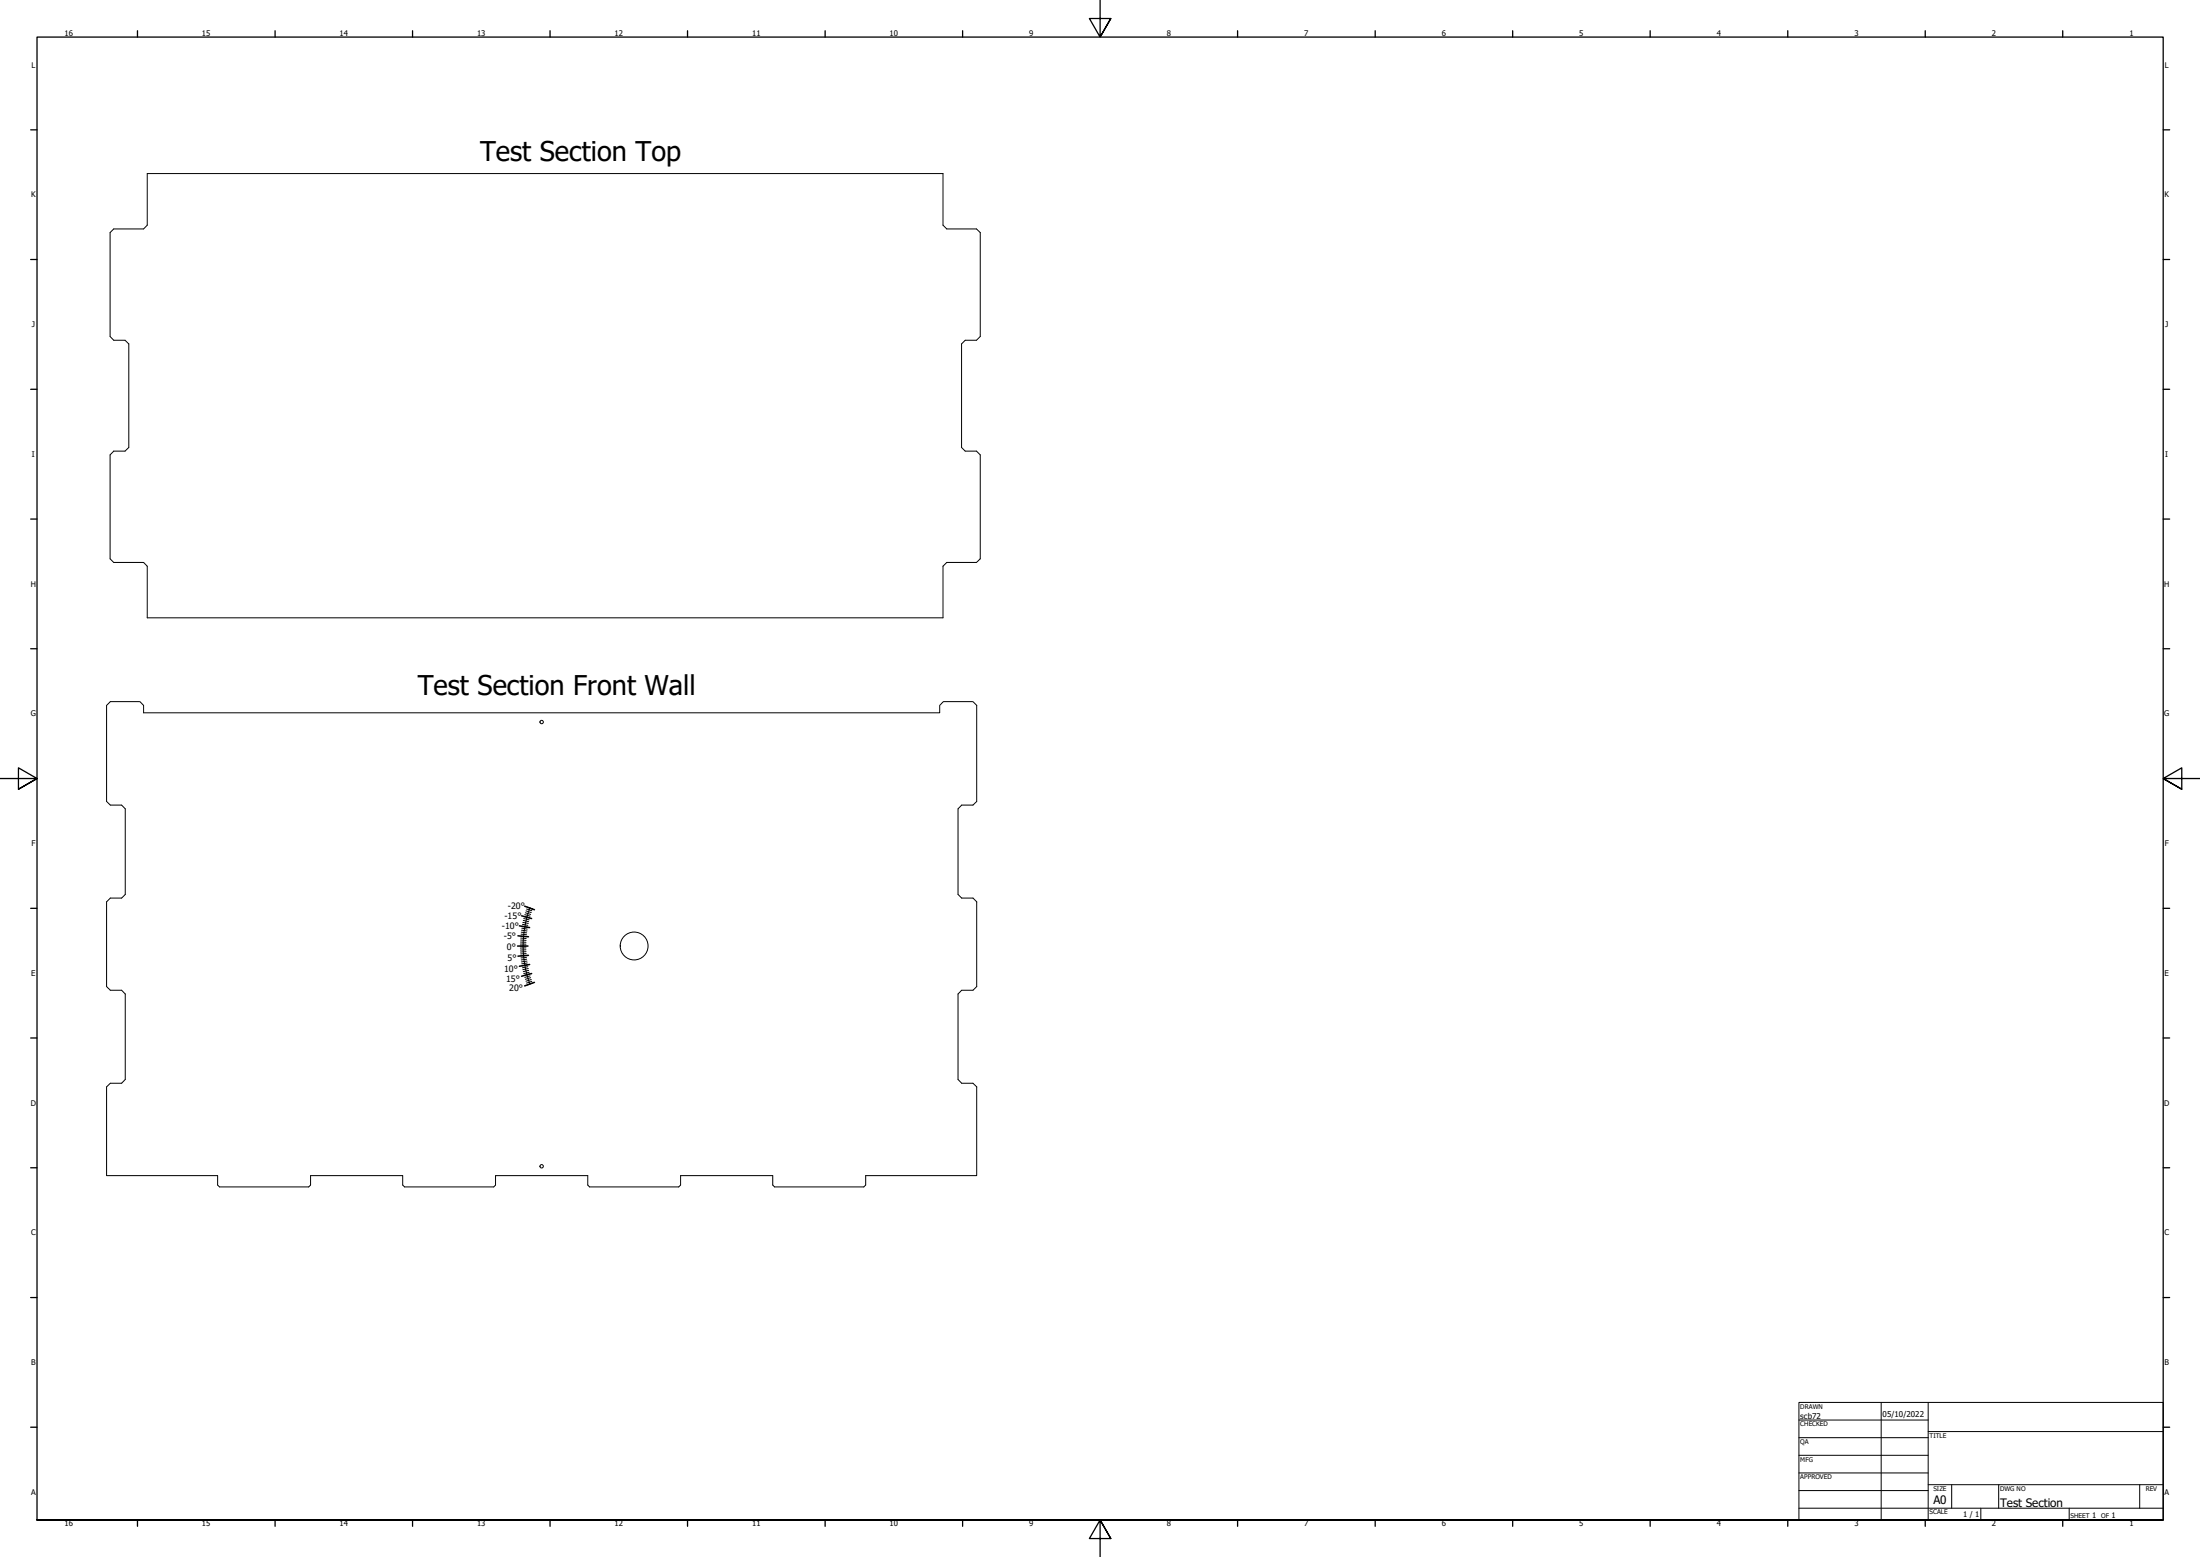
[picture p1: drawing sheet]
<svg xmlns="http://www.w3.org/2000/svg" width="1189mm" height="841mm" viewBox="0 0 1189 841" stroke-linecap="round" stroke-linejoin="round" font-family="sans-serif">
<!-- layer: Visible (ANSI) -->
<g fill="none" stroke="#000" stroke-width=".54">
<path d="M80 94h430v28l2 2h16l2 2v56l-2 2h-6l-2 2v56l2 2h6l2 2v56l-2 2h-16l-2 2v28h-430v-28l-2-2h-17l-2-2v-56l2-2h7l2-2v-56l-2-2h-7l-2-2v-56l2-2h17l2-2zM58 381l2-2h16l2 2v4h430v-4l2-2h16l2 2v52l-2 2h-6l-2 2v46l2 2h6l2 2v46l-2 2h-6l-2 2v46l2 2h6l2 2v48h-60v5l-1 1h-48l-1-1v-5h-50v5l-1 1h-48l-1-1v-5h-50v5l-1 1h-48l-1-1v-5h-50v5l-1 1h-48l-1-1v-5h-60v-48l2-2h6l2-2v-46l-2-2h-6l-2-2v-46l2-2h6l2-2v-46l-2-2h-6l-2-2z"/>
<circle cx="293" cy="390" r=".9"/>
<circle cx="343" cy="511" r="8"/>
<circle cx="293" cy="630" r=".9"/>
</g>
<!-- layer: Border (ANSI) -->
<g fill="none" stroke="#000" stroke-width=".7">
<path d="M74 17v3M149 17v3M223 17v3M297 17v3M372 17v3M446 17v3M520 17v3M594 0v20l-5-10h11l-6 10 6-10M669 17v3M743 17v3M817 17v3M892 17v3"/>
<path d="M966 17v3M1040 17v3M1115 17v3M17 70h3M1169 70h3M17 140h3M1169 140h3M17 210h3M1169 210h3M17 280h3M1169 280h3M17 350h3"/>
<path d="M1169 350h3M0 421h20l-10-6v11l10-5-10 5M1189 421h-20l10-6v11l-10-5 10 5M17 491h3M1169 491h3M17 561h3M1169 561h3M17 631h3M1169 631h3M17 701h3M1169 701h3M17 771h3"/>
<path d="M1169 771h3M20 821v-801h1149v801h-1149h1149M74 821v3M149 821v3M223 821v3M297 821v3M372 821v3M446 821v3M520 821v3M600 831l-6-10 6 10h-11l5-10v20M669 821v3M743 821v3"/>
<path d="M817 821v3M892 821v3M966 821v3M1040 821v3M1115 821v3"/>
</g>
<!-- layer: Title (ANSI) -->
<g fill="none" stroke="#000" stroke-width=".54">
<path d="M972 758h197v63h-197zM1017 758v63M1042 758v63M972 767h70M972 777h70M1042 773h127M972 786h70M972 796h70M972 815h197M972 805h70M1042 802h127M1055 802v13"/>
<path d="M1070 815v6M1080 802v13M1118 815v6M1156 802v13"/>
</g>
<!-- layer: Sketch Geometry (ISO) -->
<path d="M282 495l5 1M284 489l5 2M280 511h5M280 505l6 1M281 500l5 1M286 516h-6M286 521l-5 1M287 526l-5 1M289 531l-5 2" fill="none" stroke="#000" stroke-width=".83"/>
<g fill="none" stroke="#000" stroke-width=".54">
<path d="M282 499l3 1M283 498l2 1M283 497l3 1M283 496l3 1M283 495l3 1M284 494l2 1M284 493l3 1M284 492l3 1M285 491l2 1M285 490l3 1h-2M286 490a60 60 0 0 0 0 41M281 511h3"/>
<path d="M281 510h3M281 509h3M281 508h3M281 507h3M281 506h3M282 505h3M282 504h3M282 502l3 1M282 501l3 1M282 500l3 1M284 513h-3M284 512h-3"/>
<path d="M284 514h-3M284 515h-3M284 516h-3M285 517h-3M285 518l-3 1M285 519l-3 1M285 520l-3 1M285 521l-3 1M285 522l-3 1M285 523l-2 1M286 524l-3 1M286 525l-3 1"/>
<path d="M286 526l-3 1M286 527l-2 1M287 528l-3 1M287 529l-3 1M287 530l-2 1M288 531l-3 1"/>
</g>
<g font-size="14.7">
<text x="259" y="87">Test Section Top</text>
<text x="226" y="376">Test Section Front Wall</text>
</g>
<g font-size="6.3">
<text x="1045" y="813">A0</text>
<text x="1081" y="814">Test Section</text>
</g>
<g font-size="4.8">
<text x="274" y="491">-20°</text>
<text x="273" y="497">-15°</text>
<text x="271" y="502">-10°</text>
<text x="272" y="507">-5°</text>
<text x="274" y="513">0°</text>
<text x="274" y="519">5°</text>
<text x="272" y="525">10°</text>
<text x="273" y="530">15°</text>
<text x="275" y="536">20°</text>
</g>
<g font-size="4.3">
<text x="973" y="766">scb72</text>
<text x="1017" y="766">05/10/2022</text>
</g>
<g font-size="4.2">
<text x="35" y="20">16</text>
<text x="109" y="20">15</text>
<text x="184" y="20">14</text>
<text x="258" y="20">13</text>
<text x="332" y="20">12</text>
<text x="406" y="20">11</text>
<text x="481" y="20">10</text>
<text x="556" y="20">9</text>
<text x="630" y="20">8</text>
<text x="705" y="20">7</text>
<text x="779" y="20">6</text>
<text x="853" y="20">5</text>
<text x="928" y="20">4</text>
<text x="1002" y="20">3</text>
<text x="1076" y="20">2</text>
<text x="1151" y="20">1</text>
<text x="17" y="37">L</text>
<text x="1170" y="37">L</text>
<text x="17" y="107">K</text>
<text x="1170" y="107">K</text>
<text x="17" y="177">J</text>
<text x="1170" y="177">J</text>
<text x="17" y="247">I</text>
<text x="1170" y="247">I</text>
<text x="17" y="317">H</text>
<text x="1169" y="317">H</text>
<text x="17" y="387">G</text>
<text x="1170" y="387">G</text>
<text x="17" y="457">F</text>
<text x="1170" y="457">F</text>
<text x="17" y="527">E</text>
<text x="1170" y="527">E</text>
<text x="17" y="597">D</text>
<text x="1169" y="597">D</text>
<text x="17" y="667">C</text>
<text x="1170" y="667">C</text>
<text x="17" y="737">B</text>
<text x="1170" y="737">B</text>
<text x="17" y="807">A</text>
<text x="1170" y="807">A</text>
<text x="1061" y="820">1 / 1</text>
<text x="1131" y="820">1</text>
<text x="1141" y="820">1</text>
<text x="35" y="824">16</text>
<text x="109" y="824">15</text>
<text x="184" y="824">14</text>
<text x="258" y="824">13</text>
<text x="332" y="824">12</text>
<text x="406" y="824">11</text>
<text x="481" y="824">10</text>
<text x="556" y="824">9</text>
<text x="630" y="824">8</text>
<text x="705" y="824">7</text>
<text x="779" y="824">6</text>
<text x="853" y="824">5</text>
<text x="928" y="824">4</text>
<text x="1002" y="824">3</text>
<text x="1076" y="824">2</text>
<text x="1151" y="824">1</text>
</g>
<g font-size="3.5">
<text x="973" y="761">DRAWN</text>
<text x="973" y="770">CHECKED</text>
<text x="973" y="780">QA</text>
<text x="1043" y="777">TITLE</text>
<text x="973" y="789">MFG</text>
<text x="973" y="799">APPROVED</text>
<text x="1045" y="805">SIZE</text>
<text x="1081" y="805">DWG NO</text>
<text x="1160" y="805">REV</text>
<text x="1043" y="818">SCALE</text>
<text x="1119" y="820">SHEET</text>
<text x="1135" y="820">OF</text>
</g>
</svg>
